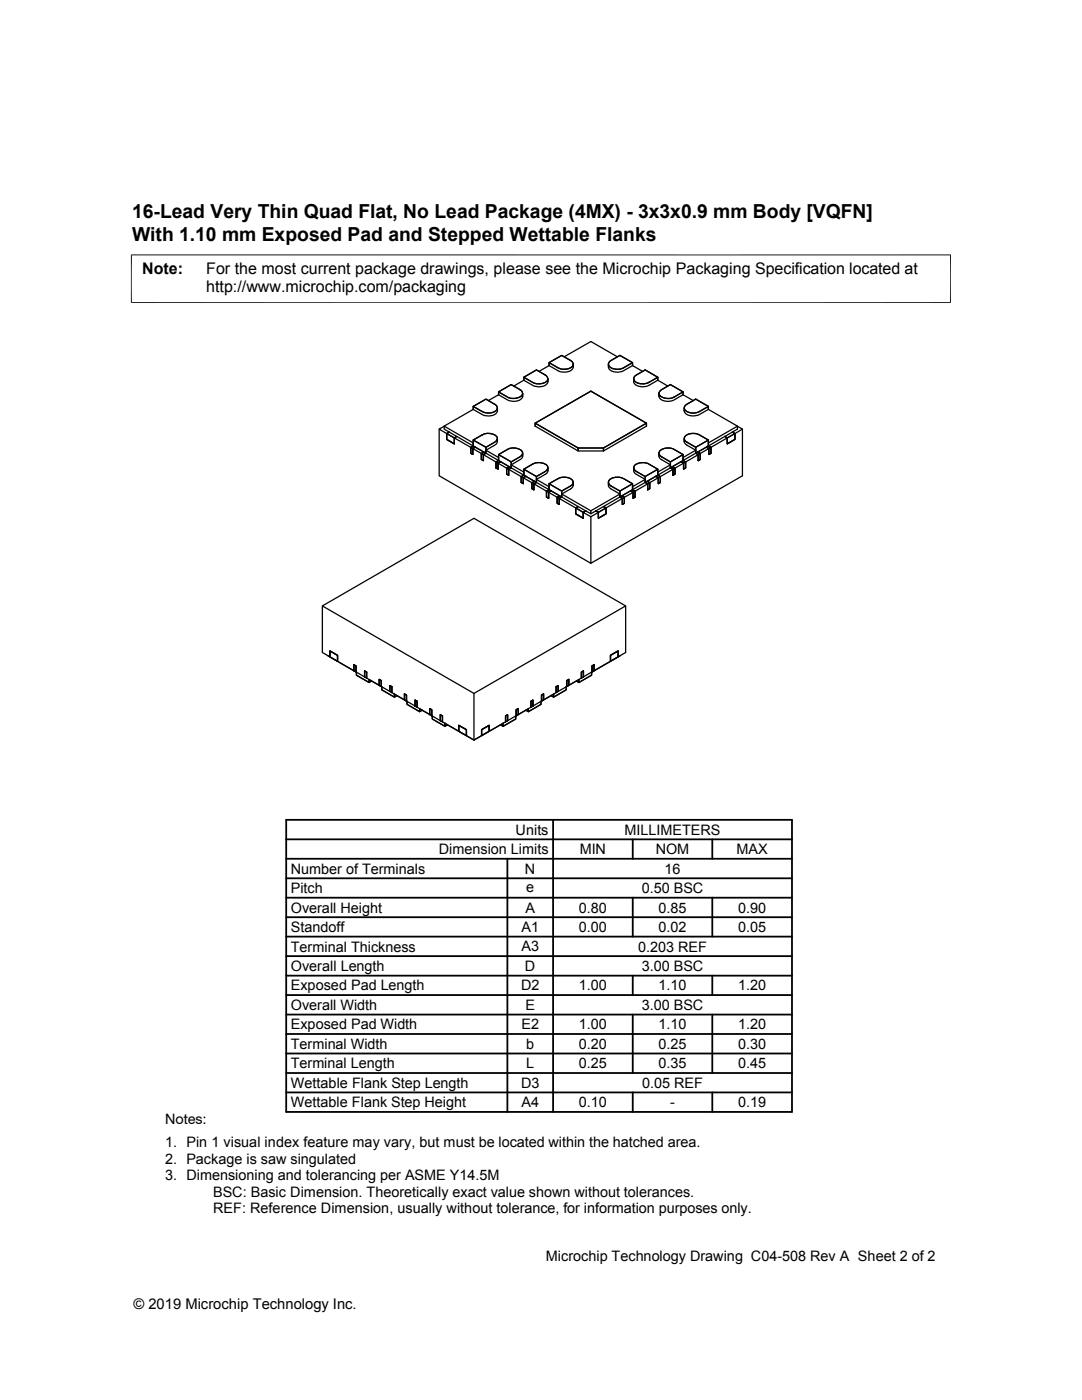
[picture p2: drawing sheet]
<svg xmlns="http://www.w3.org/2000/svg" width="216mm" height="279mm" viewBox="0 0 216 279" stroke-linecap="round" stroke-linejoin="round" font-family="sans-serif">
<g fill="none" stroke="#000" stroke-width=".25">
<path d="M99.5 78.2a3.9 3.9 0 0 0 4 1.1l.7-.5 .1-.4-.3-.5-2-1.1-2.5 1.4v.6M99.5 78.8l-2 1.1M104.3 78.5a1.25 1.25 0 0 1-1.4 1.6 4.4 4.4 0 0 1-3.4-1.3M104.5 75.3a4 4 0 0 0 4 1.1l.8-.5v-.4l-.5-.7-1.8-1-2.5 1.5v.6M104.5 75.9l-2 1.1M109.3 75.6a1.25 1.25 0 0 1-1.4 1.6 4.4 4.4 0 0 1-3.4-1.3M109.6 72.4l1.7 1a2.37 2.37 0 0 0 3-.6 .88 .88 0 0 0-.4-.9l-1.8-1-2.5 1.5v.6M109.6 73l-2.1 1.1M114.4 72.7a1.43 1.43 0 0 1-1.8 1.6 4.8 4.8 0 0 1-3-1.3M121.4 72.7a1.24 1.24 0 0 0 1.4 1.6 4.4 4.4 0 0 0 3.4-1.3M123.2 71.2l-5.3-3-5.3 3M126.2 72.4l-1.8 1a2.42 2.42 0 0 1-3-.5 .83 .83 0 0 1 .5-1l1.8-1 2.5 1.5v.6"/>
<path d="M126.2 73l2 1.1M126.4 75.6a1.42 1.42 0 0 0 1.8 1.6 4.8 4.8 0 0 0 3.1-1.3M131.3 75.3l-1.8 1a2.38 2.38 0 0 1-3-.5 .8 .8 0 0 1 .5-1l1.7-1 2.6 1.5v.6M131.3 75.9l2 1.1M131.5 78.5a1.28 1.28 0 0 0 1.4 1.6 4.3 4.3 0 0 0 3.4-1.3M136.3 78.2a4.8 4.8 0 0 1-3.2 1.3 1.71 1.71 0 0 1-1.6-.9l.1-.4 .4-.4 1.8-1 2.5 1.4v.6M136.3 78.8l2 1.1M87.6 85.6v9.4l30.3 17.4v-9.3M89.6 86.2l-.5 .3 1.6 .9 .4-.3M89.6 86.2l-1-.6v-.6l5.8 3.4v.6l-.5 .3v1.2M89.6 86.2l-.5 .3v1.2l1.6 .9v-1.2l.4-.3M89.6 86.2l1.5 .9"/>
<path d="M91.1 87.1l3.3 1.9v-1.2l2.6 1.5v1.1l2.5 1.5v-1.2l2.5 1.5v1.2l2.5 1.4v-1.2l2.5 1.5v1.2l2.6 1.4v-1.2l2.5 1.5v1.2l3.3 1.9M93.9 89.3l.5-.3 .4 .2-.5 .3zM93.9 90.5l.4 .2v-1.2l1.8 1v1.2l.4 .2v-1.2l2.5 1.5v1.2M94.4 87.8a5 5 0 0 1 3.2-1.3 1.74 1.74 0 0 1 1.6 .9v.4l-.5 .4-1.7 1.1M94.4 81.1l1.8 1a2.32 2.32 0 0 0 3-.5 .84 .84 0 0 0-.5-.9l-1.7-1-2.6 1.4v.6M94.4 81.7l-6.8 3.9 1.5 .9v1.2l1.6 .9v-1.2l3.2 1.9v1.2M96.1 90.5l.4-.3 .5 .2-.5 .3zM97 89.9l2.5 1.4v.6l-.5 .3v1.2M97 89.9v.5l-.5 .3v1.2l-.4-.2v-1.2l.4-.3-1.7-1-.5 .3v1.2l-.4-.2M99 93.4l.4 .2v-1.2l.5-.3 1.7 1-.5 .3v1.2l.4 .2M99 92.2l.5-.3 .4 .2-.5 .3zM99 93.4l.4 .2v-1.2l1.7 1v1.2l.4 .2"/>
<path d="M99.3 87.5l-.1 .8-.2 .3-2 1.3M99.3 81.4a1.43 1.43 0 0 1-1.9 1.6 4.8 4.8 0 0 1-3-1.3M99.5 90.7a4.8 4.8 0 0 1 3.1-1.3 1.69 1.69 0 0 1 1.7 .9l-.1 .4-.4 .5-1.8 1M101.1 93.4l.5-.3 .4 .3-.5 .3zM101.5 94.8v-1.1l2.5 1.4v1.2M102 92.8v.6l-.5 .3v1.1M102 92.8l2.5 1.4v.6l-.5 .3v1.2M104 95.1l.5-.3 .4 .3-.5 .3zM104 96.3l.4 .2v-1.1l1.7 .9v1.2l.4 .2v-1.1l2.6 1.4v1.2M104.3 90.4a1.07 1.07 0 0 1-.5 1.3l-1.8 1.1M104.5 93.6a4.8 4.8 0 0 1 3.2-1.3 1.7 1.7 0 0 1 1.6 .9l-.1 .4-.4 .5-1.8 1M106.1 96.3l.5-.2 .4 .2-.5 .3z"/>
<path d="M106.8 84.5l11.1-6.4 11.1 6.4v.5l-8.6 5h-5l-8.6-5zM106.8 84.5l8.6 4.9v.6M107 95.7v.6l-.5 .3v1.1l-.4-.2v-1.2l.5-.2-1.7-1-.5 .3v1.1l-.4-.2M107 95.7l2.6 1.4v.6l-.5 .3v1.2M109.1 99.2l.4 .2v-1.1l.5-.3 1.7 1-.5 .3v1.1l.4 .3M109.1 98l.5-.3 .4 .3-.5 .3zM109.1 99.2l.4 .2v-1.1l1.7 1v1.1l.4 .3M109.3 93.3a1.07 1.07 0 0 1-.5 1.4l-1.8 1M109.6 96.5l1.7-1a2.42 2.42 0 0 1 3 .5 .83 .83 0 0 1-.4 1l-1.8 1M111.2 99.3l.5-.3 .4 .2-.5 .3zM112.1 98.6v.6l-.5 .3v1.2M112.1 98.6l5.8 3.3v.6l-1-.5"/>
<path d="M114.4 96.3v.7l-.2 .3-2.1 1.3M115.4 89.4h5v.6M121.4 96.3a1.07 1.07 0 0 0 .5 1.3l1.8 1v.6l.5 .3v1.2M123.7 99.2l.4-.2 .5 .3-.4 .2zM123.7 98.6l-5.8 3.3M125.8 98l.4-.3 .5 .3-.4 .3zM126.2 96.5l-1.8-1a2.36 2.36 0 0 0-3 .6 .88 .88 0 0 0 .5 .9l1.8 1M126.4 93.3a1.05 1.05 0 0 0 .6 1.4l1.7 1v.6l.5 .3v1.1M126.7 99.2l-.4 .2v-1.1l-1.7 1v1.1l-.4 .3M126.7 99.2l-.4 .2v-1.1l-.5-.3-1.7 1 .5 .3v1.1l-.4 .3M128.7 96.3l.4-.2 .5 .2-.4 .3zM128.7 95.7l-2.5 1.4v.6l.5 .3v1.2"/>
<path d="M129 84.5l-8.6 4.9M129.2 97.7v-1.1l-2.5 1.4v1.2M130.9 95.1l.4-.3 .5 .3-.4 .3zM131.3 93.6a4 4 0 0 0-4.1-1.1l-.7 .6v.4l.3 .4 1.9 1.2M131.5 90.4a1.07 1.07 0 0 0 .5 1.3l1.8 1.1v.6l.5 .3v1.1M133.8 93.4l.4-.3 .5 .3-.4 .3zM133.8 92.8l-2.5 1.4v.6l.5 .3v1.2l-.4 .2v-1.1l-.5-.3-1.8 1 .5 .2v1.2l-.4 .2M134.3 94.8v-1.1l-2.5 1.4v1.2l-.4 .2v-1.1l-1.8 .9v1.2l-.4 .2M135.9 92.1l.4-.2 .5 .3-.4 .2zM136.3 90.7a3.9 3.9 0 0 0-4-1.1l-.8 .6v.4l.3 .4 2 1.2M136.5 81.4a1.27 1.27 0 0 0 1.4 1.6 4.4 4.4 0 0 0 3.5-1.3M136.5 87.5a1.11 1.11 0 0 0 .6 1.3l1.7 1.1v.5l.5 .3v1.2"/>
<path d="M136.8 93.4l-.4 .2v-1.2l-1.7 1v1.2l-.4 .2M136.8 93.4l-.4 .2v-1.2l-.5-.3-1.7 1 .5 .3v1.2l-.4 .2M138.8 90.4l.4-.2 .5 .3-.4 .2zM138.8 89.9l-2.5 1.4v.6l.5 .3v1.2M139.3 91.9v-1.2l-2.5 1.5v1.2M139.3 91.9l.4-.2v-1.2l1.7-1v1.2l.5-.2v-1.2l3.2-1.9-.5-.3-3.2 1.9v-1.2l-2.6 1.5v1.1l-2.5 1.5v-1.2l-2.5 1.5v1.2l-2.5 1.4v-1.2l-2.6 1.5v1.2l-2.5 1.4v-1.2l-2.5 1.5v1.2l-3.3 1.9M139.3 91.9l.4-.2v-1.2l-.5-.3 1.7-1 .5 .3v1.2l.5-.2v-1.2l-.5-.3v-.6l5.8-3.4 .9 .6v9.4l-30.2 17.4M140.9 89.2l.5-.2 .5 .3-.5 .2zM141.4 81.1l-1.8 1a2.36 2.36 0 0 1-3-.5 .8 .8 0 0 1 .5-.9l1.7-1 2.6 1.4v.6M141.4 87.8l-1.8-1a2.32 2.32 0 0 0-3 .6 .84 .84 0 0 0 .5 .8l1.7 1.1M141.4 81.7l5.8 3.3v.6l-1.1 .6 .5 .3 1.5-.9M144.6 87.1l1.5-.9 .5 .3v1.2l-1.5 .9v-1.2z"/>
<path d="M145.1 87.4l1.5-.9v1.2l-1.5 .9zM111.6 100.7v-1.2l3.3 1.9 .5-.3M114.9 101.4l1.5 .9v1.1l-1.5-.8zM115.4 101.1l-.5 .3v1.2l1.5 .8v-1.1l.5-.3M115.4 101.1l1.5 .9M118.9 102l-1 .5M120.4 101.1l-1.5 .9M120.4 101.1l.5 .3v1.2l-1.5 .8v-1.1l-.5-.3M120.4 101.1l.5 .3-1.5 .9-.5-.3M124.2 100.7v-1.2l-3.3 1.9v1.2l-1.5 .8v-1.1l-1.5 .8-1.5-.8 .5-.3M64.3 120.9l30.3-17.5 30.2 17.5v9.3l-6.8 4v.5l-2.5 1.5v-.6M65.8 129.9l1.6 .9v1.2l-1.6-.9z"/>
<path d="M65.8 131.1v-1.2l1.6 .9v1.2M70.6 132.7v1.2l.4 .2M70.6 132.7l.4 .2v1.2M71.1 134.2v.5l2.5 1.5v-.6M72.7 133.9l.5 .2-.5-.2v1.2zM73.2 134.1v1.2M73.6 135.6l2.6 1.5v.6l2.5 1.4v-.6M73.6 135.6h.1M74.1 135.9l-.5 .3M75.7 135.6l.4 .2v1.2v-1.2l-.4-.2v1.2zM76.1 137l1.7 1M76.1 137l-11.8-6.8v-9.3l30.3 17.5v9.3"/>
<path d="M77.8 138l10.1 5.8M78.2 137.1v1.1M78.2 137.1l-.4-.3v1.2M78.7 138.5h.1M79.2 138.8l-.5 .3M80.7 139.7v-1.2l.4 .2v1.2M81.2 140h.1M81.2 140v.6l2.5 1.4v-.6l2.6 1.5M82.8 139.7l.4 .3-.4-.3v1.2zM83.2 140v1.1M105.9 140l.4-.3v1.2v-1.2l-.4 .3v1.1zM107.9 140h.1"/>
<path d="M107.9 140v.6l-2.5 1.4v-.6l-2.5 1.5M108.1 138.7l.4-.2-.4 .2v1.2zM108.5 138.5v1.2M110 138.8l.5 .3M110.5 138.5h.1M111.4 138l-8 4.6M111.4 138v-1.2l-.4 .3v1.1M113.1 137l-1.7 1M113.5 135.6l-.4 .2v1.2M113.5 135.6v1.2M115 135.9l.5 .3M116 134.1l.4-.2v1.2v-1.2l-.4 .2v1.2z"/>
<path d="M118.1 132.9l.4-.2-.4 .2v1.2zM118.5 132.7v1.2M118.5 133.9l-5.5 3.2v.6l-2.5 1.4v-.6M121.8 130.8l1.5-.9v1.2l-1.5 .9zM123.3 131.1v-1.2l-1.5 .9v1.2l-3.3 1.9M124.8 120.9l-30.2 17.5M84.2 141.7l-.5 .3M85.7 141.4l.4 .2v1.2v-1.2l-.4-.2v1.2zM86.3 142.9h.1M86.3 142.9v.6l2.5 1.4v-.5M87.9 143.8l.4 .3M88.3 144.1l6.3 3.6"/>
<path d="M88.3 142.9v1.2M88.3 142.9l-.4-.3v1.2M89.3 144.7l-.5 .2M91.5 144.8l1.6 .8v1.2l-1.6-.9zM96.1 145.6l1.5-.8v1.1l-1.5 .9zM99.9 144.7l.5 .2M100.9 144.1l-3.3 1.8v-1.1l-1.5 .8v1.2l-1.5 .9-1.5-.9v-1.2l-1.6-.8v1.1M100.9 142.9l.4-.3v1.2v-1.2zM100.9 142.9v1.2M102.9 142.9h.1M102.9 142.9v.6l-2.5 1.4v-.6l-5.8 3.4M103 142.8l-2.1 1.3"/>
<path d="M103.4 141.4l-.4 .2v1.2M103.4 141.4v1.2M103.4 142.6l-.4 .2M104.9 141.7l.5 .3"/>
</g>
<path d="M26.1 50.9h163.7M26.2 50.8v9.7M189.7 50.8v9.7M26.1 60.4h163.7" fill="none" stroke="#000" stroke-width=".2"/>
<g fill="none" stroke="#000" stroke-width=".36">
<path d="M57.1 179.2h100.9M57.1 175.3h100.9M57.1 171.4h100.9M57.1 167.5h100.9M57.1 163.6h100.9v58.3h-100.9zM101.2 171.4v50.5M110.4 163.6v58.3M126.3 167.5v3.9M126.3 179.2v7.7M142.1 167.5v3.9M142.1 179.2v7.7M57.1 183h100.9"/>
<path d="M57.1 194.7h100.9M57.1 190.8h100.9M57.1 186.9h100.9M57.1 198.6h100.9M126.3 194.7v3.9M142.1 194.7v3.9M57.1 210.2h100.9M57.1 202.5h100.9M57.1 206.4h100.9M57.1 214.1h100.9M57.1 218h100.9M126.3 202.5v11.6"/>
<path d="M126.3 218v3.9M142.1 202.5v11.6M142.1 218v3.9"/>
</g>
<g font-size="3.9">
<text x="26.4" y="43.5">16-Lead Very Thin Quad Flat, No Lead Package (4MX) - 3x3x0.9 mm Body [VQFN]</text>
<text x="26.4" y="48">With 1.10 mm Exposed Pad and Stepped Wettable Flanks</text>
</g>
<g font-size="3.2">
<text x="28.4" y="54.6">Note:</text>
<text x="41.1" y="58.3">http://www.microchip.com/packaging</text>
<text x="41.1" y="54.6">For the most current package drawings, please see the Microchip Packaging Specification located at</text>
</g>
<g font-size="2.9">
<text x="102.9" y="166.6">Units</text>
<text x="124.6" y="166.6">MILLIMETERS</text>
<text x="87.6" y="170.5">Dimension Limits</text>
<text x="115.7" y="170.5">MIN</text>
<text x="130.8" y="170.5">NOM</text>
<text x="147" y="170.5">MAX</text>
<text x="58" y="174.4">Number of Terminals</text>
<text x="58" y="178.2">Pitch</text>
<text x="104.8" y="174.4">N</text>
<text x="105" y="178">e</text>
<text x="128" y="178.2">0.50 BSC</text>
<text x="132.6" y="174.4">16</text>
<text x="58" y="182.1">Overall Height</text>
<text x="104.8" y="182.1">A</text>
<text x="115.5" y="182.1">0.80</text>
<text x="131.4" y="182.1">0.85</text>
<text x="147.3" y="182.1">0.90</text>
<text x="58" y="189.9">Terminal Thickness</text>
<text x="58" y="186">Standoff</text>
<text x="104.1" y="186">A1</text>
<text x="104.1" y="189.9">A3</text>
<text x="115.5" y="186">0.00</text>
<text x="127.3" y="189.9">0.203 REF</text>
<text x="131.4" y="186">0.02</text>
<text x="147.3" y="186">0.05</text>
<text x="58" y="193.8">Overall Length</text>
<text x="58" y="197.7">Exposed Pad Length</text>
<text x="104" y="197.7">D2</text>
<text x="104.8" y="193.8">D</text>
<text x="115.5" y="197.7">1.00</text>
<text x="128" y="193.8">3.00 BSC</text>
<text x="131.4" y="197.7">1.10</text>
<text x="147.3" y="197.7">1.20</text>
<text x="58" y="201.6">Overall Width</text>
<text x="104.8" y="201.6">E</text>
<text x="128" y="201.6">3.00 BSC</text>
<text x="58" y="209.3">Terminal Width</text>
<text x="58" y="205.4">Exposed Pad Width</text>
<text x="104" y="205.4">E2</text>
<text x="105" y="209.3">b</text>
<text x="115.5" y="205.4">1.00</text>
<text x="115.5" y="209.3">0.20</text>
<text x="131.4" y="205.4">1.10</text>
<text x="131.4" y="209.3">0.25</text>
<text x="147.3" y="205.4">1.20</text>
<text x="147.3" y="209.3">0.30</text>
<text x="58" y="213.2">Terminal Length</text>
<text x="105" y="213.2">L</text>
<text x="115.5" y="213.2">0.25</text>
<text x="131.4" y="213.2">0.35</text>
<text x="147.3" y="213.2">0.45</text>
<text x="58" y="221">Wettable Flank Step Height</text>
<text x="58" y="217.1">Wettable Flank Step Length</text>
<text x="104" y="217.1">D3</text>
<text x="104.1" y="221">A4</text>
<text x="115.5" y="221">0.10</text>
<text x="128.1" y="217.1">0.05 REF</text>
<text x="133.7" y="221">-</text>
<text x="147.3" y="221">0.19</text>
<text x="32.9" y="224.3">Notes:</text>
<text x="32.9" y="228.9">1. Pin 1 visual index feature may vary, but must be located within the hatched area.</text>
<text x="32.9" y="232.2">2. Package is saw singulated</text>
<text x="32.9" y="235.5">3. Dimensioning and tolerancing per ASME Y14.5M</text>
<text x="42.5" y="238.8">BSC: Basic Dimension. Theoretically exact value shown without tolerances.</text>
<text x="42.5" y="242.2">REF: Reference Dimension, usually without tolerance, for information purposes only.</text>
<text x="108.9" y="251.7">Microchip Technology Drawing C04-508 Rev A Sheet 2 of 2</text>
<text x="26.6" y="261.3">© 2019 Microchip Technology Inc.</text>
</g>
</svg>
